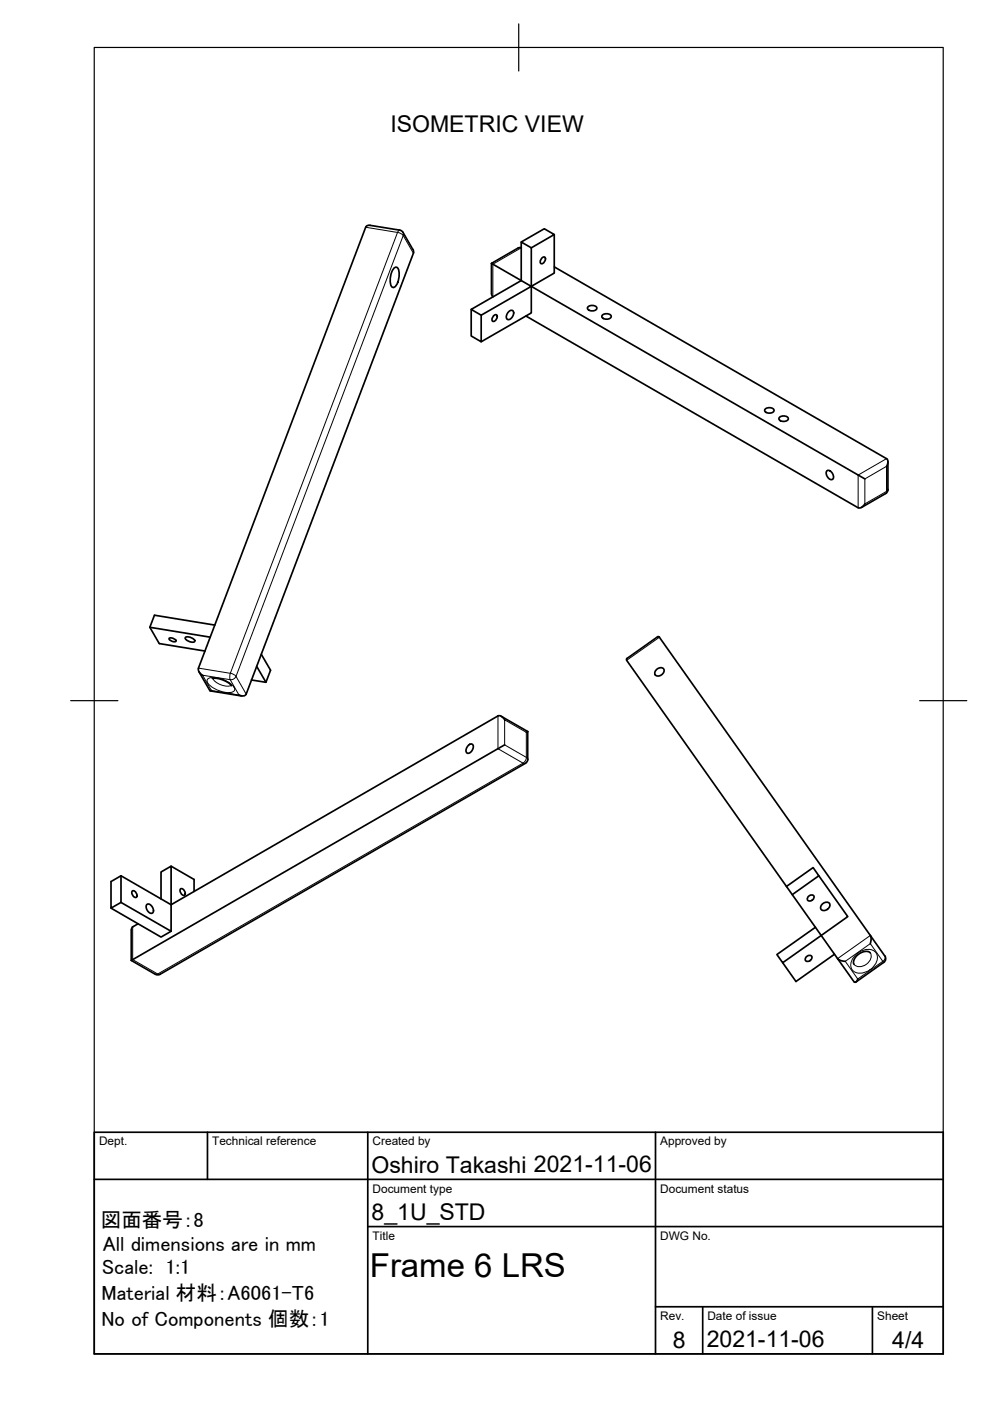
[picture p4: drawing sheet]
<svg xmlns="http://www.w3.org/2000/svg" width="210mm" height="297mm" viewBox="0 0 210 297" stroke-linecap="round" stroke-linejoin="round" font-family="sans-serif">
<!-- layer: Visible -->
<g fill="none" stroke="#000" stroke-width=".36">
<path d="M83.6 56.8l.3-.2a.93 .93 0 0 1 .7 1.1v1.1a2.95 2.95 0 0 1-1.1 2.2 .93 .93 0 0 1-.8-1.1l.1-1.1a3.6 3.6 0 0 1 .8-2zM84.8 48.8l-6.3-1a.81 .81 0 0 0-1 .4l-35.4 93.5a1.35 1.35 0 0 0 .9 1.5M84.8 48.8l.7 .5 2 3.6M87.5 52.9l.2 .8M87.7 53.7l-35.5 93.4a.98 .98 0 0 1-1.5 .2M104.2 55.8l6.3 3.7v-8.2l2.1 1.2v8.2M104.2 55.8v6.5l.3 .6M109.8 52.6l-5.6 3.2M110.5 51.3l4.9-2.8 2.1 1.2-4.9 2.8M110.5 52.5l-.7 .1M114.9 54.7l.6-.2a.92 .92 0 0 1-.8 1.4 .79 .79 0 0 1 .2-1.2zM117.5 56.6l70.5 40.6a1.17 1.17 0 0 1 0 1.7"/>
<path d="M117.5 49.7v8.2l-4.9 2.8M99.9 65.6l10.6-6.1 2.1 1.2-10.6 6.1zM99.9 65.6v5.6l2.1 1.3v-5.7M104.7 67l.6-.3a.92 .92 0 0 1-.8 1.4 .79 .79 0 0 1 .2-1.1zM107.8 66.1l.3-.2 .6-.1a1.24 1.24 0 0 1-1.1 1.9 1.08 1.08 0 0 1 .2-1.6zM111.5 67l70.5 40.6a1.17 1.17 0 0 0 1.4-.8M112.6 60.7v5.6l-10.6 6.2M112.6 60.7l70.8 40.8M124.6 65.1a1.25 1.25 0 0 1 2 .2 1.16 1.16 0 0 1-2.1 0zM127.7 66.9a1.25 1.25 0 0 1 1.9 .2 1.16 1.16 0 0 1-2 0zM162.2 86.8a1.25 1.25 0 0 1 1.9 .2 1.16 1.16 0 0 1-2 0zM165.2 88.6a1.25 1.25 0 0 1 2 .2 1.16 1.16 0 0 1-2.1 0z"/>
<path d="M175.4 99.8a1.24 1.24 0 0 1 1.1 1.9 1.24 1.24 0 0 1-1.1-1.9zM188.3 97.9v5.9l-.2 .5-.3 .3M187.7 104.7l-5.1 2.9M31.8 133l12.8 2.1M35.9 135.4l.8-.1 .5 .3 .1 .4h-.8l-.5-.3zM39.4 135.1h1a.84 .84 0 0 1 .8 1l-1-.1a.84 .84 0 0 1-.8-.9zM45.6 132.5l-12.9-2.1-.9 2.6 2 3.4 9.7 1.6M55.4 138.7l2 3.4-1 2.6-3.1-.5M132.9 139.6l6.5-4.6 .4 .1 47.8 67.6a.97 .97 0 0 1-.2 1.4M133 139.6l-.1 .4 33.9 47.9M42.2 142.5l2.3 3.9M44.6 146.5l6.6 1.1"/>
<path d="M44.8 146.4h-.3M45 143.9l.9-.1 1 .2 1.4 .7 .8 .7M54.4 141.3l2 3.4M99.3 158.1l.3-.3h.5a1.24 1.24 0 0 1-1.1 1.9 1.08 1.08 0 0 1 .3-1.6zM106.3 151.9l5.6 3.2M107 152.6a1.32 1.32 0 0 0-1.4-.8l-69.3 40M107 157.9l-79.2 45.7M111.9 155.1l-.3 .2M111.9 155.1v5.9l-.1 .5-.4 .3M139.1 142.1a.95 .95 0 0 1 .8-.6 .95 .95 0 0 1 .9 .6 1.22 1.22 0 0 1-1.9 1l-.1-.3zM111.4 161.8l-77.5 44.8M23.5 192.5l10.6 6.2 2.2-1.3"/>
<path d="M25.7 185.7v5.6l-2.2 1.2v-5.6l2.2-1.2 10.6 6.1M25.7 191.3l10.6 6.1v-5.6M27.8 197.2v6.4M28.1 188.9a.92 .92 0 0 1 .8 1.4 .92 .92 0 0 1-.8-1.4zM29.3 195.9l-1.1 .6-.3 .6M31.2 191.7a1.24 1.24 0 0 1 1.1 1.9 1.24 1.24 0 0 1-1.1-1.9zM34.1 190.6v-5.7l2.2-1.3v8.2M36.3 183.6l4.8 2.9v2.5M38.3 188.4a.92 .92 0 0 1 .8 1.4 .92 .92 0 0 1-.8-1.4zM166.8 187.9l7.3 10.4M166.8 187.9l5.6-4 1.2 1.8-5.6 4M171.3 190.1a.64 .64 0 0 1 .8-.4 .64 .64 0 0 1 .5 .7 .77 .77 0 0 1-.7 .6 .77 .77 0 0 1-.7-.4z"/>
<path d="M172.9 196.6l-8.2 5.8 1.2 1.7 8.2-5.8M173.6 185.7l6.1 8.6-5.6 4M174.1 198.3l3.5 4.9M174.2 191.8a.95 .95 0 0 1 .9-.5 .95 .95 0 0 1 .9 .5 1.22 1.22 0 0 1-1.9 1l-.1-.3zM184.5 198.3l.2 1-.2 .7M27.8 203.6l5.1 3M33 206.6l.5 .1 .5-.1M170.9 203a.64 .64 0 0 1 .7-.5 .64 .64 0 0 1 .5 .7 .77 .77 0 0 1-.6 .6 .77 .77 0 0 1-.8-.4zM176.9 202.3l-8.1 5.8-2.9-4M177.6 203.2l.8 .5 .8 .1M177.6 203.2l3.5 4.9 .4 .1 .4-.6M184.5 202l-.4-.2-.5-.1-1.4 .5-.6 .5-.5 .7-.1 .5 .1 .6"/>
<path d="M187.3 204.1l-5.8 4.1"/>
</g>
<!-- layer: Visible Narrow -->
<g fill="none" stroke="#000" stroke-width=".21">
<path d="M77.5 48.2l6.8 1.1M84.3 49.3l-35.5 93.5-6.7-1.1M84.3 49.3l.7 .2 .5 .4M84.8 48.8l-.5 .5M85.5 49.3v.6M85.5 49.9l-35.5 93.5 2.2 3.8M85.5 49.9l2.2 3.8M110.5 52.5l-6 3.5v7M188 97.2l-6.1 3.5v7M183.4 101.5l4.6-2.6v5.3l-4.6 2.6zM188 104.2l-.2 .4M188.3 103.8l-.3 .4"/>
<path d="M139.8 135.1l-6.9 4.9M42.9 143.2l5.9 .9 1.9 3.3-5.9-1zM44 144.1a3.2 3.2 0 0 1 3.3 0l1.1 .5a1.95 1.95 0 0 1 1.3 1.8 3.2 3.2 0 0 1-3.3 0l-1.2-.5a1.95 1.95 0 0 1-1.2-1.8zM45.2 143.8a3.4 3.4 0 0 0 3.8 1.5M48.8 142.7l.8 .3 .4 .4a1.18 1.18 0 0 1-1.2 .7l-.1-.6zM105.6 151.8v6.9l5.3 3.1-77.5 44.7-5.3-3v-7M107 152.6l4.6 2.7v5.3l-4.6-2.7zM111.9 161l-.3-.4a1.56 1.56 0 0 1-.7 1.2h.5M184.5 198.3l-6.9 4.9M33 206.6h1M181.4 202.5a3 3 0 0 1 4.3-.5 3 3 0 0 1-1.8 4 2.35 2.35 0 0 1-3.4-.9 2.72 2.72 0 0 1 .9-2.6zM184.5 202a2.25 2.25 0 0 1-2.3 3l-.8-.3-.3-.2"/>
<path d="M187.2 203.8l-2.7-3.7-5.3 3.7 2.7 3.8 5.3-3.8 .1 .3M187.6 202.7a.9 .9 0 0 1-.4 1.1"/>
</g>
<!-- layer: TitleBlock -->
<path d="M20 240.1h180v46.9h-180zM20 250h180M44 240.1v9.9M78 240.1v46.9M139 240.1v46.9M78 260.1h122M139 277.1h61M149 277.1v9.9M185 277.1v9.9" fill="none" stroke="#000" stroke-width=".36"/>
<!-- layer: Border -->
<path d="M20 10.1h180v276.9h-180zM110 5.1v10M15 148.6h10M195 148.6h10" fill="none" stroke="#000" stroke-width=".25"/>
<text font-size="7" x="78.4" y="270.6">Frame 6 LRS</text>
<g font-size="4.9">
<text x="82.8" y="27.9">ISOMETRIC VIEW</text>
<text x="78.8" y="248.6">Oshiro Takashi 2021-11-06</text>
<text x="78.8" y="258.6">8_1U_STD</text>
<text x="142.6" y="285.7">8</text>
<text x="149.8" y="285.6">2021-11-06</text>
<text x="189.2" y="285.8">4/4</text>
</g>
<g font-size="4.4">
<text x="21.4" y="260.2">図面番号：8</text>
<text x="21.8" y="265.2">All dimensions are in mm</text>
<text x="21.5" y="275.7">Material 材料：A6061-T6</text>
<text x="21.6" y="270.2">Scale: 1:1</text>
<text x="21.5" y="281.2">No of Components 個数：1</text>
</g>
<g font-size="2.5">
<text x="21" y="242.9">Dept.</text>
<text x="45" y="242.9">Technical reference</text>
<text x="79" y="242.9">Created by</text>
<text x="140" y="242.9">Approved by</text>
<text x="79" y="252.8">Document type</text>
<text x="140" y="252.8">Document status</text>
<text x="79" y="262.9">Title</text>
<text x="140" y="262.9">DWG No.</text>
<text x="140" y="279.9">Rev.</text>
<text x="150" y="279.9">Date of issue</text>
<text x="186" y="279.9">Sheet</text>
</g>
</svg>
